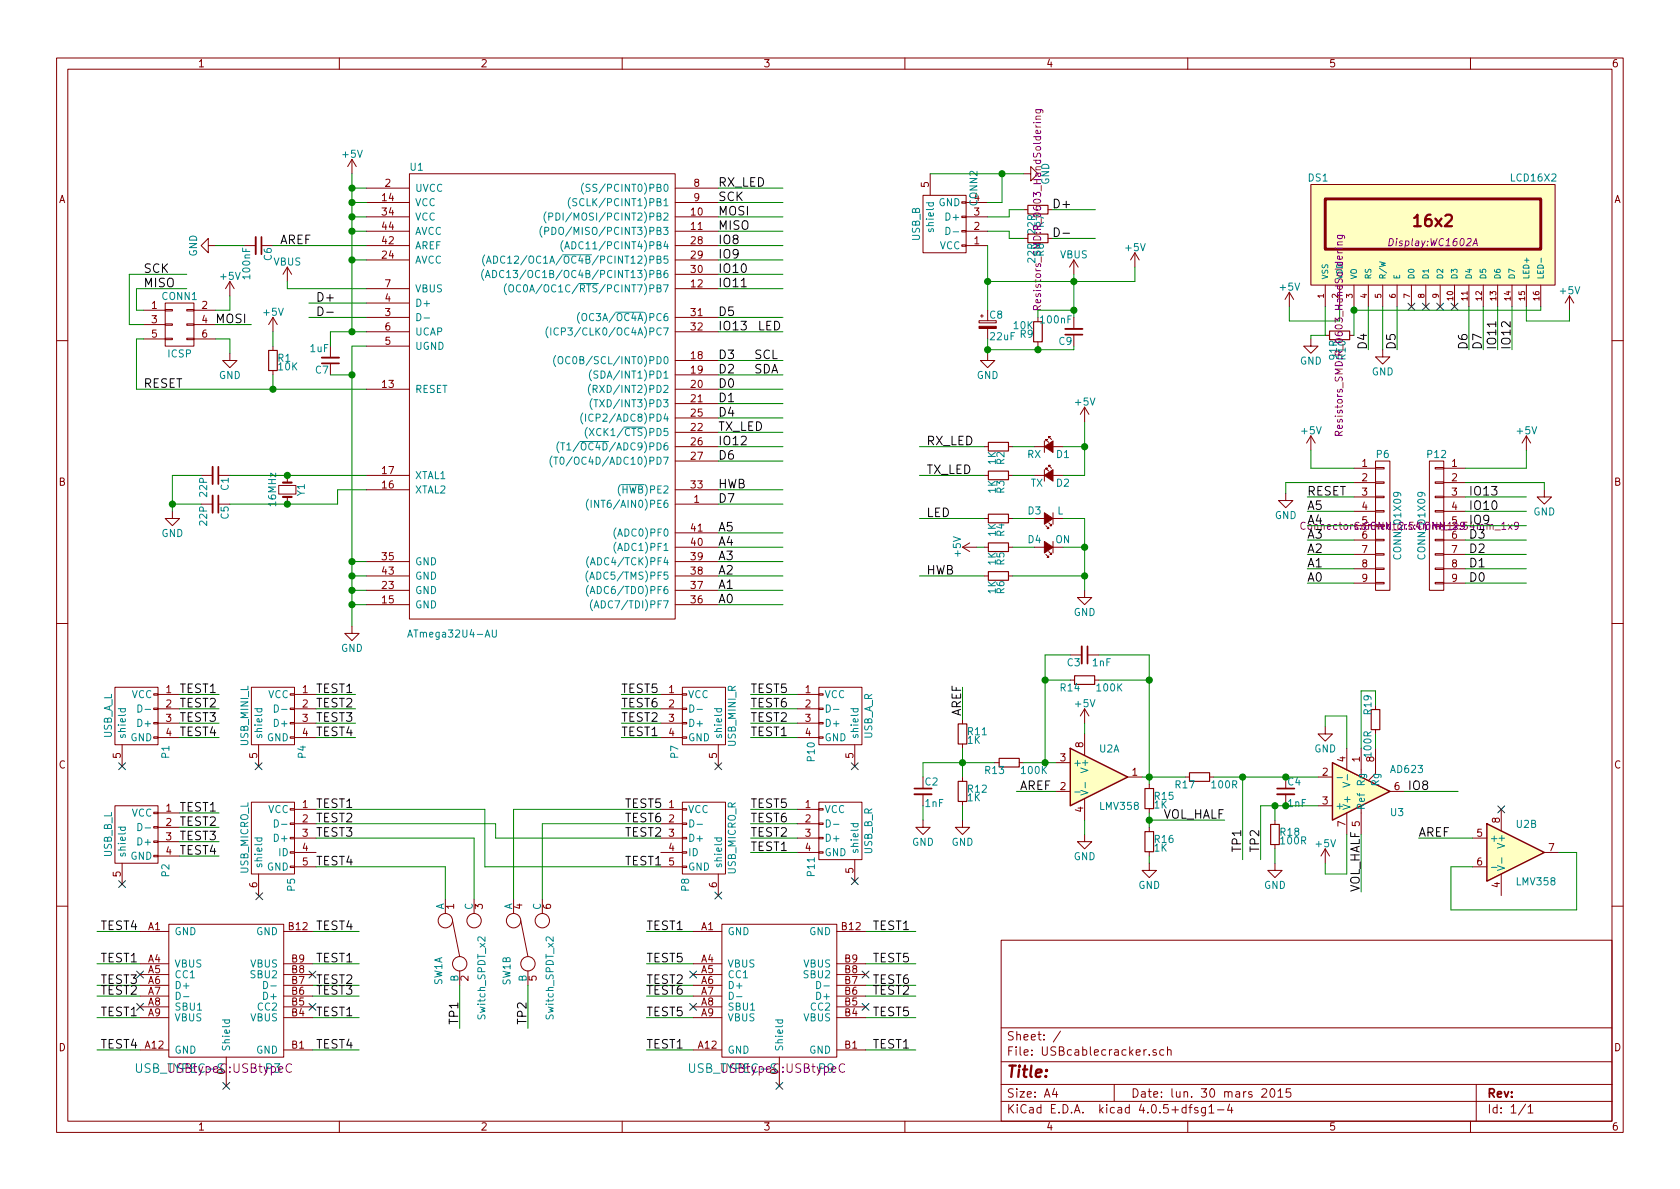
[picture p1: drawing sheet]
EESchema Schematic File Version 2
LIBS:USBcablecracker-rescue
LIBS:power
LIBS:device
LIBS:transistors
LIBS:conn
LIBS:linear
LIBS:regul
LIBS:74xx
LIBS:cmos4000
LIBS:adc-dac
LIBS:memory
LIBS:xilinx
LIBS:microcontrollers
LIBS:dsp
LIBS:microchip
LIBS:analog_switches
LIBS:motorola
LIBS:texas
LIBS:intel
LIBS:audio
LIBS:interface
LIBS:digital-audio
LIBS:philips
LIBS:display
LIBS:cypress
LIBS:siliconi
LIBS:opto
LIBS:atmel
LIBS:contrib
LIBS:valves
LIBS:USBcablecracker
LIBS:TransistorParts
LIBS:Sensors
LIBS:RepeaterParts
LIBS:RF_OEM_Parts
LIBS:PowerComponents
LIBS:Passives
LIBS:PMOD
LIBS:MiscellaneousDevices
LIBS:Microprocessors
LIBS:Diodes
LIBS:DataStorage
LIBS:Connectors
LIBS:Amplifiers
LIBS:USBcablecracker-cache
EELAYER 25 0
EELAYER END
$Descr A4 11693 8268
encoding utf-8
Sheet 1 1
Title ""
Date "lun. 30 mars 2015"
Rev ""
Comp ""
Comment1 ""
Comment2 ""
Comment3 ""
Comment4 ""
$EndDescr
$Comp
L C_Small C2
U 1 1
P 6425 5500
F 0 "C2" H 6435 5570 50  0000 L CNN
F 1 "1nF" H 6435 5420 50  0000 L CNN
F 2 "Capacitors_SMD:C_0603_HandSoldering" H 6425 5500 50  0001 C CNN
F 3 "" H 6425 5500 50  0000 C CNN
	1    6425 5500
	1    0    0    -1  
$EndComp
$Comp
L R_Small R11
U 1 1
P 6700 5100
F 0 "R11" H 6730 5120 50  0000 L CNN
F 1 "1K" H 6730 5060 50  0000 L CNN
F 2 "Resistors_SMD:R_0603_HandSoldering" H 6700 5100 50  0001 C CNN
F 3 "" H 6700 5100 50  0000 C CNN
	1    6700 5100
	1    0    0    -1  
$EndComp
$Comp
L R_Small R12
U 1 1
P 6700 5500
F 0 "R12" H 6730 5520 50  0000 L CNN
F 1 "1K" H 6730 5460 50  0000 L CNN
F 2 "Resistors_SMD:R_0603_HandSoldering" H 6700 5500 50  0001 C CNN
F 3 "" H 6700 5500 50  0000 C CNN
	1    6700 5500
	1    0    0    -1  
$EndComp
Wire Wire Line
	6700 5200 6700 5400
Wire Wire Line
	6425 5300 6925 5300
Wire Wire Line
	6425 5300 6425 5400
Connection ~ 6700 5300
$Comp
L GND #PWR01
U 1 1
P 6700 5700
F 0 "#PWR01" H 6700 5450 50  0001 C CNN
F 1 "GND" H 6700 5550 50  0000 C CNN
F 2 "" H 6700 5700 50  0000 C CNN
F 3 "" H 6700 5700 50  0000 C CNN
	1    6700 5700
	1    0    0    -1  
$EndComp
Wire Wire Line
	6700 5600 6700 5700
$Comp
L GND #PWR02
U 1 1
P 6425 5700
F 0 "#PWR02" H 6425 5450 50  0001 C CNN
F 1 "GND" H 6425 5550 50  0000 C CNN
F 2 "" H 6425 5700 50  0000 C CNN
F 3 "" H 6425 5700 50  0000 C CNN
	1    6425 5700
	1    0    0    -1  
$EndComp
Wire Wire Line
	6425 5700 6425 5600
Wire Wire Line
	6700 5000 6700 4775
Text Label 6700 4975 1    60   ~ 0
AREF
$Comp
L LM358 U2
U 1 1
P 7650 5400
F 0 "U2" H 7650 5600 50  0000 L CNN
F 1 "LMV358" H 7650 5200 50  0000 L CNN
F 2 "Housings_SOIC:SOIC-8_3.9x4.9mm_Pitch1.27mm" H 7650 5400 50  0001 C CNN
F 3 "" H 7650 5400 50  0000 C CNN
	1    7650 5400
	1    0    0    -1  
$EndComp
$Comp
L R_Small R13
U 1 1
P 7025 5300
F 0 "R13" V 7075 5125 50  0000 L CNN
F 1 "100K" V 7075 5375 50  0000 L CNN
F 2 "Resistors_SMD:R_0603_HandSoldering" H 7025 5300 50  0001 C CNN
F 3 "" H 7025 5300 50  0000 C CNN
	1    7025 5300
	0    1    1    0   
$EndComp
Wire Wire Line
	7125 5300 7350 5300
Wire Wire Line
	7350 5500 7075 5500
Text Label 7100 5500 0    60   ~ 0
AREF
$Comp
L +5V #PWR03
U 1 1
P 7550 5025
F 0 "#PWR03" H 7550 4875 50  0001 C CNN
F 1 "+5V" H 7550 5165 50  0000 C CNN
F 2 "" H 7550 5025 50  0000 C CNN
F 3 "" H 7550 5025 50  0000 C CNN
	1    7550 5025
	1    0    0    -1  
$EndComp
$Comp
L R_Small R14
U 1 1
P 7550 4725
F 0 "R14" V 7600 4550 50  0000 L CNN
F 1 "100K" V 7600 4800 50  0000 L CNN
F 2 "Resistors_SMD:R_0603_HandSoldering" H 7550 4725 50  0001 C CNN
F 3 "" H 7550 4725 50  0000 C CNN
	1    7550 4725
	0    1    1    0   
$EndComp
$Comp
L C_Small C3
U 1 1
P 7550 4550
F 0 "C3" V 7600 4425 50  0000 L CNN
F 1 "1nF" V 7600 4600 50  0000 L CNN
F 2 "Capacitors_SMD:C_0603_HandSoldering" H 7550 4550 50  0001 C CNN
F 3 "" H 7550 4550 50  0000 C CNN
	1    7550 4550
	0    1    1    0   
$EndComp
Wire Wire Line
	7550 5025 7550 5100
Wire Wire Line
	7450 4725 7275 4725
Wire Wire Line
	7275 4550 7275 5300
Connection ~ 7275 5300
Wire Wire Line
	7275 4550 7450 4550
Connection ~ 7275 4725
Wire Wire Line
	7650 4725 8000 4725
Wire Wire Line
	8000 4550 8000 5450
Connection ~ 8000 5400
Wire Wire Line
	7650 4550 8000 4550
Connection ~ 8000 4725
$Comp
L GND #PWR04
U 1 1
P 7550 5800
F 0 "#PWR04" H 7550 5550 50  0001 C CNN
F 1 "GND" H 7550 5650 50  0000 C CNN
F 2 "" H 7550 5800 50  0000 C CNN
F 3 "" H 7550 5800 50  0000 C CNN
	1    7550 5800
	1    0    0    -1  
$EndComp
Wire Wire Line
	7550 5800 7550 5700
$Comp
L R_Small R15
U 1 1
P 8000 5550
F 0 "R15" H 8030 5570 50  0000 L CNN
F 1 "1K" H 8030 5510 50  0000 L CNN
F 2 "Resistors_SMD:R_0603_HandSoldering" H 8000 5550 50  0001 C CNN
F 3 "" H 8000 5550 50  0000 C CNN
	1    8000 5550
	1    0    0    -1  
$EndComp
$Comp
L R_Small R16
U 1 1
P 8000 5850
F 0 "R16" H 8030 5870 50  0000 L CNN
F 1 "1K" H 8030 5810 50  0000 L CNN
F 2 "Resistors_SMD:R_0603_HandSoldering" H 8000 5850 50  0001 C CNN
F 3 "" H 8000 5850 50  0000 C CNN
	1    8000 5850
	1    0    0    -1  
$EndComp
$Comp
L GND #PWR05
U 1 1
P 8000 6000
F 0 "#PWR05" H 8000 5750 50  0001 C CNN
F 1 "GND" H 8000 5850 50  0000 C CNN
F 2 "" H 8000 6000 50  0000 C CNN
F 3 "" H 8000 6000 50  0000 C CNN
	1    8000 6000
	1    0    0    -1  
$EndComp
Wire Wire Line
	8000 5650 8000 5750
Wire Wire Line
	8000 5950 8000 6000
Wire Wire Line
	8000 5700 8525 5700
Connection ~ 8000 5700
Text Label 8100 5700 0    60   ~ 0
VOL_HALF
$Comp
L R_Small R18
U 1 1
P 8875 5800
F 0 "R18" H 8905 5820 50  0000 L CNN
F 1 "100R" H 8905 5760 50  0000 L CNN
F 2 "Resistors_SMD:R_0603_HandSoldering" H 8875 5800 50  0001 C CNN
F 3 "" H 8875 5800 50  0000 C CNN
	1    8875 5800
	1    0    0    -1  
$EndComp
$Comp
L GND #PWR06
U 1 1
P 8875 6000
F 0 "#PWR06" H 8875 5750 50  0001 C CNN
F 1 "GND" H 8875 5850 50  0000 C CNN
F 2 "" H 8875 6000 50  0000 C CNN
F 3 "" H 8875 6000 50  0000 C CNN
	1    8875 6000
	1    0    0    -1  
$EndComp
Wire Wire Line
	8875 6000 8875 5900
$Comp
L AD620 U3
U 1 1
P 9475 5500
F 0 "U3" H 9675 5650 50  0000 L CNN
F 1 "AD623" H 9675 5350 50  0000 L CNN
F 2 "Housings_SOIC:SOIC-8_3.9x4.9mm_Pitch1.27mm" H 9475 5500 50  0001 C CNN
F 3 "" H 9475 5500 50  0000 C CNN
	1    9475 5500
	1    0    0    1   
$EndComp
$Comp
L R_Small R17
U 1 1
P 8350 5400
F 0 "R17" V 8400 5225 50  0000 L CNN
F 1 "100R" V 8400 5475 50  0000 L CNN
F 2 "Resistors_SMD:R_0603_HandSoldering" H 8350 5400 50  0001 C CNN
F 3 "" H 8350 5400 50  0000 C CNN
	1    8350 5400
	0    1    1    0   
$EndComp
Wire Wire Line
	7950 5400 8250 5400
$Comp
L C_Small C4
U 1 1
P 8950 5500
F 0 "C4" H 8960 5570 50  0000 L CNN
F 1 "1nF" H 8960 5420 50  0000 L CNN
F 2 "Capacitors_SMD:C_0603_HandSoldering" H 8950 5500 50  0001 C CNN
F 3 "" H 8950 5500 50  0000 C CNN
	1    8950 5500
	1    0    0    -1  
$EndComp
Wire Wire Line
	8450 5400 9175 5400
Connection ~ 8950 5400
Wire Wire Line
	8775 5600 9175 5600
Wire Wire Line
	8875 5600 8875 5700
Connection ~ 8950 5600
Wire Wire Line
	8775 5600 8775 5975
Connection ~ 8875 5600
Wire Wire Line
	8650 5400 8650 5975
Connection ~ 8650 5400
Text Label 8650 5925 1    60   ~ 0
TP1
Text Label 8775 5925 1    60   ~ 0
TP2
Wire Wire Line
	9475 5800 9475 6200
Text Label 9475 6200 1    60   ~ 0
VOL_HALF
$Comp
L +5V #PWR07
U 1 1
P 9225 6000
F 0 "#PWR07" H 9225 5850 50  0001 C CNN
F 1 "+5V" H 9225 6140 50  0000 C CNN
F 2 "" H 9225 6000 50  0000 C CNN
F 3 "" H 9225 6000 50  0000 C CNN
	1    9225 6000
	1    0    0    -1  
$EndComp
Wire Wire Line
	9375 5800 9375 6075
Wire Wire Line
	9375 6075 9225 6075
Wire Wire Line
	9225 6075 9225 6000
$Comp
L R_Small R19
U 1 1
P 9575 5000
F 0 "R19" V 9625 4825 50  0000 L CNN
F 1 "100R" V 9625 5075 50  0000 L CNN
F 2 "Resistors_SMD:R_0603_HandSoldering" H 9575 5000 50  0001 C CNN
F 3 "" H 9575 5000 50  0000 C CNN
	1    9575 5000
	-1   0    0    1   
$EndComp
Wire Wire Line
	9475 5200 9475 4800
Wire Wire Line
	9475 4800 9575 4800
Wire Wire Line
	9575 4800 9575 4900
Wire Wire Line
	9575 5100 9575 5200
Wire Wire Line
	9375 5200 9375 4975
Wire Wire Line
	9375 4975 9225 4975
$Comp
L GND #PWR08
U 1 1
P 9225 5050
F 0 "#PWR08" H 9225 4800 50  0001 C CNN
F 1 "GND" H 9225 4900 50  0000 C CNN
F 2 "" H 9225 5050 50  0000 C CNN
F 3 "" H 9225 5050 50  0000 C CNN
	1    9225 5050
	1    0    0    -1  
$EndComp
Wire Wire Line
	9225 4975 9225 5050
Wire Wire Line
	9775 5500 10150 5500
Text Label 9800 5500 0    60   ~ 0
IO8
$Comp
L LM358 U2
U 2 1
P 10550 5925
F 0 "U2" H 10550 6125 50  0000 L CNN
F 1 "LMV358" H 10550 5725 50  0000 L CNN
F 2 "Housings_SOIC:SOIC-8_3.9x4.9mm_Pitch1.27mm" H 10550 5925 50  0001 C CNN
F 3 "" H 10550 5925 50  0000 C CNN
	2    10550 5925
	1    0    0    -1  
$EndComp
Wire Wire Line
	10250 5825 9875 5825
Text Label 9875 5825 0    60   ~ 0
AREF
Wire Wire Line
	10250 6025 10100 6025
Wire Wire Line
	10100 6025 10100 6325
Wire Wire Line
	10100 6325 10975 6325
Wire Wire Line
	10975 6325 10975 5925
Wire Wire Line
	10975 5925 10850 5925
$Comp
L USB_A-RESCUE-USBcablecracker P1
U 1 1
P 950 5025
F 0 "P1" H 1150 4825 50  0000 C CNN
F 1 "USB_A_L" H 900 5225 50  0000 C CNN
F 2 "Connect:USB_A" V 900 4925 50  0001 C CNN
F 3 "" V 900 4925 50  0000 C CNN
	1    950  5025
	0    -1   1    0   
$EndComp
$Comp
L USB_OTG-RESCUE-USBcablecracker P5
U 1 1
P 1900 5825
F 0 "P5" H 2225 5700 50  0000 C CNN
F 1 "USB_MICRO_L" H 1900 6025 50  0000 C CNN
F 2 "SmartEye:USB_Micro-B" V 1850 5725 50  0001 C CNN
F 3 "" V 1850 5725 50  0000 C CNN
	1    1900 5825
	0    -1   1    0   
$EndComp
$Comp
L USB_A-RESCUE-USBcablecracker P2
U 1 1
P 950 5850
F 0 "P2" H 1150 5650 50  0000 C CNN
F 1 "USB_B_L" H 900 6050 50  0000 C CNN
F 2 "Connect:USB_B" V 900 5750 50  0001 C CNN
F 3 "" V 900 5750 50  0000 C CNN
	1    950  5850
	0    -1   1    0   
$EndComp
$Comp
L USB_A-RESCUE-USBcablecracker P4
U 1 1
P 1900 5025
F 0 "P4" H 2100 4825 50  0000 C CNN
F 1 "USB_MINI_L" H 1850 5225 50  0000 C CNN
F 2 "Connect:USB_Mini-B" V 1850 4925 50  0001 C CNN
F 3 "" V 1850 4925 50  0000 C CNN
	1    1900 5025
	0    -1   1    0   
$EndComp
$Comp
L USB_A-RESCUE-USBcablecracker P10
U 1 1
P 5850 5025
F 0 "P10" H 6050 4825 50  0000 C CNN
F 1 "USB_A_R" H 5800 5225 50  0000 C CNN
F 2 "Connect:USB_A" V 5800 4925 50  0001 C CNN
F 3 "" V 5800 4925 50  0000 C CNN
	1    5850 5025
	0    1    1    0   
$EndComp
$Comp
L USB_OTG-RESCUE-USBcablecracker P8
U 1 1
P 4900 5825
F 0 "P8" H 5225 5700 50  0000 C CNN
F 1 "USB_MICRO_R" H 4900 6025 50  0000 C CNN
F 2 "SmartEye:USB_Micro-B" V 4850 5725 50  0001 C CNN
F 3 "" V 4850 5725 50  0000 C CNN
	1    4900 5825
	0    1    1    0   
$EndComp
$Comp
L USB_A-RESCUE-USBcablecracker P11
U 1 1
P 5850 5825
F 0 "P11" H 6050 5625 50  0000 C CNN
F 1 "USB_B_R" H 5800 6025 50  0000 C CNN
F 2 "Connect:USB_B" V 5800 5725 50  0001 C CNN
F 3 "" V 5800 5725 50  0000 C CNN
	1    5850 5825
	0    1    1    0   
$EndComp
$Comp
L USB_A-RESCUE-USBcablecracker P7
U 1 1
P 4900 5025
F 0 "P7" H 5100 4825 50  0000 C CNN
F 1 "USB_MINI_R" H 4850 5225 50  0000 C CNN
F 2 "Connect:USB_Mini-B" V 4850 4925 50  0001 C CNN
F 3 "" V 4850 4925 50  0000 C CNN
	1    4900 5025
	0    1    1    0   
$EndComp
$Comp
L Switch_SPDT_x2 SW1
U 1 1
P 3200 6550
F 0 "SW1" H 3000 6700 50  0000 C CNN
F 1 "Switch_SPDT_x2" H 2950 6400 50  0000 C CNN
F 2 "USBcablecracker:DPDT" H 3200 6550 50  0001 C CNN
F 3 "" H 3200 6550 50  0000 C CNN
	1    3200 6550
	0    -1   -1   0   
$EndComp
$Comp
L Switch_SPDT_x2 SW1
U 2 1
P 3675 6550
F 0 "SW1" H 3475 6700 50  0000 C CNN
F 1 "Switch_SPDT_x2" H 3425 6400 50  0000 C CNN
F 2 "USBcablecracker:DPDT" H 3675 6550 50  0001 C CNN
F 3 "" H 3675 6550 50  0000 C CNN
	2    3675 6550
	0    -1   -1   0   
$EndComp
Wire Wire Line
	4600 5625 3575 5625
Wire Wire Line
	3575 5625 3575 6250
Wire Wire Line
	2200 6025 3100 6025
Wire Wire Line
	3100 6025 3100 6250
Wire Wire Line
	2200 5825 3300 5825
Wire Wire Line
	3300 5825 3300 6250
Wire Wire Line
	4600 5725 3775 5725
Wire Wire Line
	3775 5725 3775 6250
Wire Wire Line
	2200 5625 3375 5625
Wire Wire Line
	3375 5625 3375 6025
Wire Wire Line
	3375 6025 4600 6025
Wire Wire Line
	4600 5825 3450 5825
Wire Wire Line
	3450 5825 3450 5725
Wire Wire Line
	3450 5725 2200 5725
Wire Wire Line
	3200 6850 3200 7150
Wire Wire Line
	3675 6850 3675 7150
Text Label 3200 7125 1    60   ~ 0
TP1
Text Label 3675 7125 1    60   ~ 0
TP2
Text Label 2200 5625 0    60   ~ 0
TEST1
Text Label 2200 5725 0    60   ~ 0
TEST2
Text Label 2200 5825 0    60   ~ 0
TEST3
Text Label 2200 6025 0    60   ~ 0
TEST4
Text Label 4350 5625 0    60   ~ 0
TEST5
Text Label 4350 5725 0    60   ~ 0
TEST6
Text Label 4350 5825 0    60   ~ 0
TEST2
Text Label 4350 6025 0    60   ~ 0
TEST1
Wire Wire Line
	1250 4825 1525 4825
Text Label 1250 4825 0    60   ~ 0
TEST1
Wire Wire Line
	1250 4925 1525 4925
Wire Wire Line
	1250 5125 1525 5125
Wire Wire Line
	1250 5650 1525 5650
Wire Wire Line
	1250 5750 1525 5750
Wire Wire Line
	1250 5850 1525 5850
Wire Wire Line
	1250 5950 1525 5950
Wire Wire Line
	2200 4825 2475 4825
Text Label 2200 4825 0    60   ~ 0
TEST1
Wire Wire Line
	2200 4925 2475 4925
Wire Wire Line
	2200 5025 2475 5025
Wire Wire Line
	2200 5125 2475 5125
Wire Wire Line
	4600 4825 4325 4825
Text Label 4325 4825 0    60   ~ 0
TEST5
Wire Wire Line
	5550 4825 5225 4825
Text Label 5225 4825 0    60   ~ 0
TEST5
Wire Wire Line
	5550 4925 5225 4925
Wire Wire Line
	5550 5025 5225 5025
Wire Wire Line
	5550 5125 5225 5125
Wire Wire Line
	4600 4925 4325 4925
Wire Wire Line
	4600 5025 4325 5025
Wire Wire Line
	4600 5125 4325 5125
Wire Wire Line
	5550 5625 5225 5625
Wire Wire Line
	5550 5725 5225 5725
Wire Wire Line
	5550 5825 5225 5825
Wire Wire Line
	5550 5925 5225 5925
Wire Wire Line
	4825 6475 4500 6475
Wire Wire Line
	4825 6850 4500 6850
Wire Wire Line
	4825 6925 4500 6925
Wire Wire Line
	4825 6700 4500 6700
Wire Wire Line
	4825 7075 4500 7075
Wire Wire Line
	4825 7300 4500 7300
Wire Wire Line
	6025 6475 6375 6475
Wire Wire Line
	6025 6850 6375 6850
Wire Wire Line
	6025 6925 6375 6925
Wire Wire Line
	6025 7300 6375 7300
Wire Wire Line
	6025 7075 6375 7075
Wire Wire Line
	6025 6700 6375 6700
Wire Wire Line
	2175 6475 2500 6475
Wire Wire Line
	2175 6700 2500 6700
Wire Wire Line
	2175 6850 2500 6850
Wire Wire Line
	2175 6925 2500 6925
Wire Wire Line
	2175 7075 2500 7075
Wire Wire Line
	2175 7300 2500 7300
Wire Wire Line
	975  6475 675  6475
Wire Wire Line
	975  6700 675  6700
Wire Wire Line
	975  6850 675  6850
Wire Wire Line
	975  6925 675  6925
Wire Wire Line
	975  7300 675  7300
Wire Wire Line
	975  7075 675  7075
Text Label 1250 4925 0    60   ~ 0
TEST2
Wire Wire Line
	1250 5025 1525 5025
Text Label 1250 5025 0    60   ~ 0
TEST3
Text Label 1250 5125 0    60   ~ 0
TEST4
Text Label 2200 4925 0    60   ~ 0
TEST2
Text Label 2200 5025 0    60   ~ 0
TEST3
Text Label 2200 5125 0    60   ~ 0
TEST4
Text Label 1250 5650 0    60   ~ 0
TEST1
Text Label 1250 5750 0    60   ~ 0
TEST2
Text Label 1250 5850 0    60   ~ 0
TEST3
Text Label 1250 5950 0    60   ~ 0
TEST4
Text Label 2200 6700 0    60   ~ 0
TEST1
Text Label 2200 7075 0    60   ~ 0
TEST1
Text Label 700  6700 0    60   ~ 0
TEST1
Text Label 700  7075 0    60   ~ 0
TEST1
Text Label 700  6925 0    60   ~ 0
TEST2
Text Label 2200 6850 0    60   ~ 0
TEST2
Text Label 700  6850 0    60   ~ 0
TEST3
Text Label 2200 6925 0    60   ~ 0
TEST3
Text Label 700  6475 0    60   ~ 0
TEST4
Text Label 2200 6475 0    60   ~ 0
TEST4
Text Label 700  7300 0    60   ~ 0
TEST4
Text Label 2200 7300 0    60   ~ 0
TEST4
Text Label 5225 5625 0    60   ~ 0
TEST5
Text Label 5225 5725 0    60   ~ 0
TEST6
Text Label 5225 4925 0    60   ~ 0
TEST6
Text Label 4325 4925 0    60   ~ 0
TEST6
Text Label 4325 5025 0    60   ~ 0
TEST2
Text Label 5225 5025 0    60   ~ 0
TEST2
Text Label 5225 5825 0    60   ~ 0
TEST2
Text Label 4325 5125 0    60   ~ 0
TEST1
Text Label 5225 5125 0    60   ~ 0
TEST1
Text Label 5225 5925 0    60   ~ 0
TEST1
Text Label 4500 7300 0    60   ~ 0
TEST1
Text Label 4500 6475 0    60   ~ 0
TEST1
Text Label 6075 6475 0    60   ~ 0
TEST1
Text Label 6075 7300 0    60   ~ 0
TEST1
Text Label 4500 6700 0    60   ~ 0
TEST5
Text Label 4500 7075 0    60   ~ 0
TEST5
Text Label 6075 6700 0    60   ~ 0
TEST5
Text Label 6075 7075 0    60   ~ 0
TEST5
Text Label 4500 6925 0    60   ~ 0
TEST6
Text Label 6075 6850 0    60   ~ 0
TEST6
Text Label 4500 6850 0    60   ~ 0
TEST2
Text Label 6075 6925 0    60   ~ 0
TEST2
NoConn ~ 2175 6775
NoConn ~ 975  6775
NoConn ~ 975  7000
NoConn ~ 2175 7000
NoConn ~ 6025 6775
NoConn ~ 6025 7000
NoConn ~ 1805 6230
NoConn ~ 850  6145
NoConn ~ 850  5325
NoConn ~ 1800 5325
NoConn ~ 5000 5325
NoConn ~ 5950 5325
NoConn ~ 5950 6125
NoConn ~ 5000 6225
NoConn ~ 10450 5625
$Comp
L USB_TYPEC-S P3
U 1 1
P 1575 7375
F 0 "P3" H 1900 7325 60  0000 C CNN
F 1 "USB_TYPEC-S" H 1250 7325 60  0000 C CNN
F 2 "USBtypeC:USBtypeC" H 1600 7325 60  0000 C CNN
F 3 "" H 1600 7325 60  0000 C CNN
	1    1575 7375
	1    0    0    -1  
$EndComp
$Comp
L USB_TYPEC-S P9
U 1 1
P 5425 7375
F 0 "P9" H 5750 7325 60  0000 C CNN
F 1 "USB_TYPEC-S" H 5100 7325 60  0000 C CNN
F 2 "USBtypeC:USBtypeC" H 5450 7325 60  0000 C CNN
F 3 "" H 5450 7325 60  0000 C CNN
	1    5425 7375
	1    0    0    -1  
$EndComp
NoConn ~ 4825 6775
NoConn ~ 4825 7000
NoConn ~ 5425 7550
NoConn ~ 1575 7550
$Comp
L LCD16X2 DS1
U 1 1
P 9975 1625
F 0 "DS1" H 9175 2025 50  0000 C CNN
F 1 "LCD16X2" H 10675 2025 50  0000 C CNN
F 2 "Display:WC1602A" H 9975 1575 50  0000 C CIN
F 3 "" H 9975 1625 50  0000 C CNN
	1    9975 1625
	1    0    0    -1  
$EndComp
$Comp
L +5V #PWR09
U 1 1
P 8975 2125
F 0 "#PWR09" H 8975 1975 50  0001 C CNN
F 1 "+5V" H 8975 2265 50  0000 C CNN
F 2 "" H 8975 2125 50  0000 C CNN
F 3 "" H 8975 2125 50  0000 C CNN
	1    8975 2125
	1    0    0    -1  
$EndComp
Wire Wire Line
	8975 2125 8975 2225
Wire Wire Line
	8975 2225 9325 2225
Wire Wire Line
	9325 2225 9325 2125
Wire Wire Line
	9525 2125 9525 2425
Wire Wire Line
	9625 2125 9625 2425
Wire Wire Line
	9725 2125 9725 2425
Wire Wire Line
	10225 2125 10225 2425
Wire Wire Line
	10325 2125 10325 2425
Wire Wire Line
	10425 2125 10425 2425
Wire Wire Line
	10525 2125 10525 2425
$Comp
L R_Small R10
U 1 1
P 9325 2325
F 0 "R10" H 9355 2345 50  0000 L CNN
F 1 "91R" H 9355 2285 50  0000 L CNN
F 2 "Resistors_SMD:R_0603_HandSoldering" H 9325 2325 50  0000 C CNN
F 3 "" H 9325 2325 50  0000 C CNN
	1    9325 2325
	0    1    1    0   
$EndComp
$Comp
L GND #PWR010
U 1 1
P 9125 2350
F 0 "#PWR010" H 9125 2100 50  0001 C CNN
F 1 "GND" H 9125 2200 50  0000 C CNN
F 2 "" H 9125 2350 50  0000 C CNN
F 3 "" H 9125 2350 50  0000 C CNN
	1    9125 2350
	1    0    0    -1  
$EndComp
Wire Wire Line
	9425 2125 9425 2325
Wire Wire Line
	9225 2125 9225 2325
Wire Wire Line
	9225 2325 9125 2325
Wire Wire Line
	9125 2325 9125 2350
NoConn ~ 9825 2125
NoConn ~ 9925 2125
NoConn ~ 10025 2125
NoConn ~ 10125 2125
Wire Wire Line
	9425 2150 10725 2150
Connection ~ 9425 2150
Wire Wire Line
	10625 2125 10625 2225
Wire Wire Line
	10625 2225 10925 2225
$Comp
L +5V #PWR011
U 1 1
P 10925 2150
F 0 "#PWR011" H 10925 2000 50  0001 C CNN
F 1 "+5V" H 10925 2290 50  0000 C CNN
F 2 "" H 10925 2150 50  0000 C CNN
F 3 "" H 10925 2150 50  0000 C CNN
	1    10925 2150
	1    0    0    -1  
$EndComp
Wire Wire Line
	10925 2225 10925 2150
Text Label 10225 2425 1    60   ~ 0
D6
$Comp
L GND #PWR012
U 1 1
P 9625 2425
F 0 "#PWR012" H 9625 2175 50  0001 C CNN
F 1 "GND" H 9625 2275 50  0000 C CNN
F 2 "" H 9625 2425 50  0000 C CNN
F 3 "" H 9625 2425 50  0000 C CNN
	1    9625 2425
	1    0    0    -1  
$EndComp
Text Label 10325 2425 1    60   ~ 0
D7
Text Label 9525 2425 1    60   ~ 0
D4
Text Label 9725 2425 1    60   ~ 0
D5
Text Label 10425 2425 1    60   ~ 0
IO11
Text Label 10525 2425 1    60   ~ 0
IO12
Wire Wire Line
	10725 2150 10725 2125
$Comp
L ATmega32U4-AU-RESCUE-USBcablecracker U1
U 1 1
P 3800 2850
F 0 "U1" H 2900 4550 50  0000 C CNN
F 1 "ATmega32U4-AU" H 3150 1300 50  0000 C CNN
F 2 "Housings_QFP:TQFP-44_10x10mm_Pitch0.8mm" H 5000 3950 50  0001 C CNN
F 3 "" H 5000 3950 50  0000 C CNN
	1    3800 2850
	1    0    0    -1  
$EndComp
$Comp
L +5V #PWR013
U 1 1
P 2450 1200
F 0 "#PWR013" H 2450 1050 50  0001 C CNN
F 1 "+5V" H 2450 1340 50  0000 C CNN
F 2 "" H 2450 1200 50  0000 C CNN
F 3 "" H 2450 1200 50  0000 C CNN
	1    2450 1200
	1    0    0    -1  
$EndComp
Wire Wire Line
	2450 1200 2450 2300
Wire Wire Line
	2450 1800 2550 1800
Wire Wire Line
	2550 1600 2450 1600
Connection ~ 2450 1600
Wire Wire Line
	2550 1500 2450 1500
Connection ~ 2450 1500
Wire Wire Line
	2550 1400 2450 1400
Connection ~ 2450 1400
Wire Wire Line
	2550 1300 2450 1300
Connection ~ 2450 1300
$Comp
L C_Small C6
U 1 1
P 1800 1700
F 0 "C6" H 1810 1770 50  0000 L CNN
F 1 "100nF" H 1810 1620 50  0000 L CNN
F 2 "Capacitors_SMD:C_0603_HandSoldering" H 1800 1700 50  0001 C CNN
F 3 "" H 1800 1700 50  0000 C CNN
	1    1800 1700
	0    1    1    0   
$EndComp
$Comp
L GND #PWR014
U 1 1
P 1500 1700
F 0 "#PWR014" H 1500 1450 50  0001 C CNN
F 1 "GND" H 1500 1550 50  0000 C CNN
F 2 "" H 1500 1700 50  0000 C CNN
F 3 "" H 1500 1700 50  0000 C CNN
	1    1500 1700
	0    1    1    0   
$EndComp
Wire Wire Line
	1900 1700 2550 1700
Wire Wire Line
	1700 1700 1500 1700
$Comp
L C_Small C7
U 1 1
P 2300 2500
F 0 "C7" H 2310 2570 50  0000 L CNN
F 1 "1uF" H 2310 2420 50  0000 L CNN
F 2 "Capacitors_SMD:C_0603_HandSoldering" H 2300 2500 50  0001 C CNN
F 3 "" H 2300 2500 50  0000 C CNN
	1    2300 2500
	-1   0    0    1   
$EndComp
Wire Wire Line
	2300 2400 2300 2300
Wire Wire Line
	2300 2300 2550 2300
Connection ~ 2450 2300
Connection ~ 2450 1800
Wire Wire Line
	2550 2400 2450 2400
Wire Wire Line
	2450 2400 2450 4350
Wire Wire Line
	2450 2600 2300 2600
Connection ~ 2450 2600
Wire Wire Line
	2550 3900 2450 3900
Connection ~ 2450 3900
Wire Wire Line
	2550 4000 2450 4000
Connection ~ 2450 4000
Wire Wire Line
	2550 4100 2450 4100
Connection ~ 2450 4100
Wire Wire Line
	2550 4200 2450 4200
Connection ~ 2450 4200
$Comp
L GND #PWR015
U 1 1
P 2450 4350
F 0 "#PWR015" H 2450 4100 50  0001 C CNN
F 1 "GND" H 2450 4200 50  0000 C CNN
F 2 "" H 2450 4350 50  0000 C CNN
F 3 "" H 2450 4350 50  0000 C CNN
	1    2450 4350
	1    0    0    -1  
$EndComp
Wire Wire Line
	2000 2000 2550 2000
Wire Wire Line
	2550 2100 2150 2100
Wire Wire Line
	2550 2200 2150 2200
Text Label 2200 2100 0    60   ~ 0
D+
Text Label 2200 2200 0    60   ~ 0
D-
$Comp
L CONN_02X03 CONN1
U 1 1
P 1250 2250
F 0 "CONN1" H 1250 2450 50  0000 C CNN
F 1 "ICSP" H 1250 2050 50  0000 C CNN
F 2 "Connectors:CONN_2.54mm_2x3" H 1250 1050 50  0001 C CNN
F 3 "" H 1250 1050 50  0000 C CNN
	1    1250 2250
	1    0    0    -1  
$EndComp
Wire Wire Line
	1000 2150 950  2150
Wire Wire Line
	950  2150 950  2000
Wire Wire Line
	950  2000 1300 2000
Wire Wire Line
	1000 2250 900  2250
Wire Wire Line
	900  2250 900  1900
Wire Wire Line
	900  1900 1300 1900
Text Label 1000 2000 0    60   ~ 0
MISO
Text Label 1000 1900 0    60   ~ 0
SCK
$Comp
L +5V #PWR016
U 1 1
P 1600 2050
F 0 "#PWR016" H 1600 1900 50  0001 C CNN
F 1 "+5V" H 1600 2190 50  0000 C CNN
F 2 "" H 1600 2050 50  0000 C CNN
F 3 "" H 1600 2050 50  0000 C CNN
	1    1600 2050
	1    0    0    -1  
$EndComp
$Comp
L GND #PWR017
U 1 1
P 1600 2450
F 0 "#PWR017" H 1600 2200 50  0001 C CNN
F 1 "GND" H 1600 2300 50  0000 C CNN
F 2 "" H 1600 2450 50  0000 C CNN
F 3 "" H 1600 2450 50  0000 C CNN
	1    1600 2450
	1    0    0    -1  
$EndComp
Wire Wire Line
	1500 2150 1600 2150
Wire Wire Line
	1600 2150 1600 2050
Wire Wire Line
	1600 2450 1600 2350
Wire Wire Line
	1600 2350 1500 2350
Wire Wire Line
	1500 2250 1750 2250
Text Label 1500 2250 0    60   ~ 0
MOSI
Wire Wire Line
	1000 2350 950  2350
Wire Wire Line
	950  2350 950  2700
Wire Wire Line
	950  2700 2550 2700
$Comp
L R_Small R1
U 1 1
P 1900 2500
F 0 "R1" H 1930 2520 50  0000 L CNN
F 1 "10K" H 1930 2460 50  0000 L CNN
F 2 "Resistors_SMD:R_0603_HandSoldering" H 1900 2500 50  0001 C CNN
F 3 "" H 1900 2500 50  0000 C CNN
	1    1900 2500
	1    0    0    -1  
$EndComp
$Comp
L VBUS #PWR018
U 1 1
P 2000 1950
F 0 "#PWR018" H 2000 1800 50  0001 C CNN
F 1 "VBUS" H 2000 2090 50  0000 C CNN
F 2 "" H 2000 1950 50  0000 C CNN
F 3 "" H 2000 1950 50  0000 C CNN
	1    2000 1950
	1    0    0    -1  
$EndComp
Wire Wire Line
	2000 2000 2000 1950
$Comp
L +5V #PWR019
U 1 1
P 1900 2300
F 0 "#PWR019" H 1900 2150 50  0001 C CNN
F 1 "+5V" H 1900 2440 50  0000 C CNN
F 2 "" H 1900 2300 50  0000 C CNN
F 3 "" H 1900 2300 50  0000 C CNN
	1    1900 2300
	1    0    0    -1  
$EndComp
Wire Wire Line
	1900 2300 1900 2400
$Comp
L Crystal_Small Y1
U 1 1
P 2000 3400
F 0 "Y1" H 2000 3500 50  0000 C CNN
F 1 "16MHz" H 2000 3300 50  0000 C CNN
F 2 "Crystals:crystal_FA238-TSX3225" H 2000 3400 50  0001 C CNN
F 3 "" H 2000 3400 50  0000 C CNN
	1    2000 3400
	0    1    1    0   
$EndComp
$Comp
L C_Small C1
U 1 1
P 1500 3300
F 0 "C1" H 1510 3370 50  0000 L CNN
F 1 "22P" H 1510 3220 50  0000 L CNN
F 2 "Capacitors_SMD:C_0603_HandSoldering" H 1500 3300 50  0001 C CNN
F 3 "" H 1500 3300 50  0000 C CNN
	1    1500 3300
	0    1    1    0   
$EndComp
$Comp
L C_Small C5
U 1 1
P 1500 3500
F 0 "C5" H 1510 3570 50  0000 L CNN
F 1 "22P" H 1510 3420 50  0000 L CNN
F 2 "Capacitors_SMD:C_0603_HandSoldering" H 1500 3500 50  0001 C CNN
F 3 "" H 1500 3500 50  0000 C CNN
	1    1500 3500
	0    1    1    0   
$EndComp
$Comp
L GND #PWR020
U 1 1
P 1200 3550
F 0 "#PWR020" H 1200 3300 50  0001 C CNN
F 1 "GND" H 1200 3400 50  0000 C CNN
F 2 "" H 1200 3550 50  0000 C CNN
F 3 "" H 1200 3550 50  0000 C CNN
	1    1200 3550
	1    0    0    -1  
$EndComp
Wire Wire Line
	1600 3300 2550 3300
Connection ~ 2000 3300
Wire Wire Line
	1400 3300 1200 3300
Wire Wire Line
	1200 3300 1200 3550
Wire Wire Line
	1400 3500 1200 3500
Connection ~ 1200 3500
Wire Wire Line
	1600 3500 2350 3500
Wire Wire Line
	2350 3500 2350 3400
Wire Wire Line
	2350 3400 2550 3400
Connection ~ 2000 3500
Wire Wire Line
	5000 1400 5450 1400
Wire Wire Line
	5000 1500 5450 1500
Wire Wire Line
	5000 1600 5450 1600
Text Label 5000 1400 0    60   ~ 0
SCK
Text Label 5000 1500 0    60   ~ 0
MOSI
Text Label 5000 1600 0    60   ~ 0
MISO
Text Label 5000 1300 0    60   ~ 0
RX_LED
Text Label 5000 3000 0    60   ~ 0
TX_LED
$Comp
L R_Small R2
U 1 1
P 6950 3100
F 0 "R2" H 6980 3120 50  0000 L CNN
F 1 "1K" H 6980 3060 50  0000 L CNN
F 2 "Resistors_SMD:R_0603_HandSoldering" H 6950 3100 50  0001 C CNN
F 3 "" H 6950 3100 50  0000 C CNN
	1    6950 3100
	0    1    1    0   
$EndComp
$Comp
L R_Small R3
U 1 1
P 6950 3300
F 0 "R3" H 6980 3320 50  0000 L CNN
F 1 "1K" H 6980 3260 50  0000 L CNN
F 2 "Resistors_SMD:R_0603_HandSoldering" H 6950 3300 50  0001 C CNN
F 3 "" H 6950 3300 50  0000 C CNN
	1    6950 3300
	0    1    1    0   
$EndComp
$Comp
L R_Small R4
U 1 1
P 6950 3600
F 0 "R4" H 6980 3620 50  0000 L CNN
F 1 "1K" H 6980 3560 50  0000 L CNN
F 2 "Resistors_SMD:R_0603_HandSoldering" H 6950 3600 50  0001 C CNN
F 3 "" H 6950 3600 50  0000 C CNN
	1    6950 3600
	0    1    1    0   
$EndComp
$Comp
L R_Small R5
U 1 1
P 6950 3800
F 0 "R5" H 6980 3820 50  0000 L CNN
F 1 "1K" H 6980 3760 50  0000 L CNN
F 2 "Resistors_SMD:R_0603_HandSoldering" H 6950 3800 50  0001 C CNN
F 3 "" H 6950 3800 50  0000 C CNN
	1    6950 3800
	0    1    1    0   
$EndComp
$Comp
L R_Small R6
U 1 1
P 6950 4000
F 0 "R6" H 6980 4020 50  0000 L CNN
F 1 "1K" H 6980 3960 50  0000 L CNN
F 2 "Resistors_SMD:R_0603_HandSoldering" H 6950 4000 50  0001 C CNN
F 3 "" H 6950 4000 50  0000 C CNN
	1    6950 4000
	0    1    1    0   
$EndComp
$Comp
L Led_Small D1
U 1 1
P 7300 3100
F 0 "D1" H 7350 3050 50  0000 L CNN
F 1 "RX" H 7150 3050 50  0000 L CNN
F 2 "LEDs:LED_0603" V 7300 3100 50  0001 C CNN
F 3 "" V 7300 3100 50  0000 C CNN
	1    7300 3100
	1    0    0    -1  
$EndComp
$Comp
L Led_Small D2
U 1 1
P 7300 3300
F 0 "D2" H 7350 3250 50  0000 L CNN
F 1 "TX" H 7175 3250 50  0000 L CNN
F 2 "LEDs:LED_0603" V 7300 3300 50  0001 C CNN
F 3 "" V 7300 3300 50  0000 C CNN
	1    7300 3300
	1    0    0    -1  
$EndComp
$Comp
L Led_Small D3
U 1 1
P 7300 3600
F 0 "D3" H 7350 3550 50  0000 L CNN
F 1 "L" H 7200 3550 50  0000 L CNN
F 2 "LEDs:LED_0603" V 7300 3600 50  0001 C CNN
F 3 "" V 7300 3600 50  0000 C CNN
	1    7300 3600
	-1   0    0    1   
$EndComp
$Comp
L Led_Small D4
U 1 1
P 7300 3800
F 0 "D4" H 7350 3750 50  0000 L CNN
F 1 "ON" H 7150 3750 50  0000 L CNN
F 2 "LEDs:LED_0603" V 7300 3800 50  0001 C CNN
F 3 "" V 7300 3800 50  0000 C CNN
	1    7300 3800
	-1   0    0    1   
$EndComp
$Comp
L +5V #PWR021
U 1 1
P 6800 3800
F 0 "#PWR021" H 6800 3650 50  0001 C CNN
F 1 "+5V" H 6800 3940 50  0000 C CNN
F 2 "" H 6800 3800 50  0000 C CNN
F 3 "" H 6800 3800 50  0000 C CNN
	1    6800 3800
	0    -1   -1   0   
$EndComp
Wire Wire Line
	6800 3800 6850 3800
Wire Wire Line
	7050 3100 7200 3100
Wire Wire Line
	7050 3300 7200 3300
Wire Wire Line
	7050 3600 7200 3600
Wire Wire Line
	7050 3800 7200 3800
Wire Wire Line
	7400 3100 7550 3100
$Comp
L GND #PWR022
U 1 1
P 7550 4100
F 0 "#PWR022" H 7550 3850 50  0001 C CNN
F 1 "GND" H 7550 3950 50  0000 C CNN
F 2 "" H 7550 4100 50  0000 C CNN
F 3 "" H 7550 4100 50  0000 C CNN
	1    7550 4100
	1    0    0    -1  
$EndComp
Wire Wire Line
	7550 4000 7050 4000
Connection ~ 7550 4000
Wire Wire Line
	7400 3800 7550 3800
Connection ~ 7550 3800
Wire Wire Line
	7400 3600 7550 3600
Wire Wire Line
	7550 3300 7400 3300
$Comp
L USB_B-RESCUE-USBcablecracker CONN2
U 1 1
P 6575 1500
F 0 "CONN2" H 6775 1300 50  0000 C CNN
F 1 "USB_B" H 6525 1700 50  0000 C CNN
F 2 "SmartEye:USB_Micro-B" V 6525 1400 50  0001 C CNN
F 3 "" V 6525 1400 50  0000 C CNN
	1    6575 1500
	0    -1   -1   0   
$EndComp
$Comp
L GND #PWR023
U 1 1
P 7125 1200
F 0 "#PWR023" H 7125 950 50  0001 C CNN
F 1 "GND" H 7125 1050 50  0000 C CNN
F 2 "" H 7125 1200 50  0000 C CNN
F 3 "" H 7125 1200 50  0000 C CNN
	1    7125 1200
	0    -1   -1   0   
$EndComp
Wire Wire Line
	6475 1200 7125 1200
Wire Wire Line
	6875 1400 6975 1400
Wire Wire Line
	6975 1400 6975 1200
Connection ~ 6975 1200
$Comp
L R_Small R7
U 1 1
P 7225 1450
F 0 "R7" H 7255 1470 50  0000 L CNN
F 1 "22R" H 7255 1410 50  0000 L CNN
F 2 "Resistors_SMD:R_0603_HandSoldering" H 7225 1450 50  0000 C CNN
F 3 "" H 7225 1450 50  0000 C CNN
	1    7225 1450
	0    1    1    0   
$EndComp
$Comp
L R_Small R8
U 1 1
P 7225 1650
F 0 "R8" H 7255 1670 50  0000 L CNN
F 1 "22R" H 7255 1610 50  0000 L CNN
F 2 "Resistors_SMD:R_0603_HandSoldering" H 7225 1650 50  0001 C CNN
F 3 "" H 7225 1650 50  0000 C CNN
	1    7225 1650
	0    1    1    0   
$EndComp
Wire Wire Line
	6875 1500 7025 1500
Wire Wire Line
	7025 1500 7025 1450
Wire Wire Line
	7025 1450 7125 1450
Wire Wire Line
	6875 1600 7025 1600
Wire Wire Line
	7025 1600 7025 1650
Wire Wire Line
	7025 1650 7125 1650
Wire Wire Line
	7325 1650 7625 1650
Wire Wire Line
	7325 1450 7625 1450
Text Label 7325 1450 0    60   ~ 0
D+
Text Label 7325 1650 0    60   ~ 0
D-
$Comp
L VBUS #PWR024
U 1 1
P 7475 1900
F 0 "#PWR024" H 7475 1750 50  0001 C CNN
F 1 "VBUS" H 7475 2040 50  0000 C CNN
F 2 "" H 7475 1900 50  0000 C CNN
F 3 "" H 7475 1900 50  0000 C CNN
	1    7475 1900
	1    0    0    -1  
$EndComp
Wire Wire Line
	6875 1700 6875 2150
Wire Wire Line
	7475 1900 7475 2200
$Comp
L CP_Small C8
U 1 1
P 6875 2250
F 0 "C8" H 6885 2320 50  0000 L CNN
F 1 "22uF" H 6885 2170 50  0000 L CNN
F 2 "Capacitors_Tantalum_SMD:Tantalum_Case-A_EIA-3216-18_Wave" H 6875 2250 50  0001 C CNN
F 3 "" H 6875 2250 50  0000 C CNN
	1    6875 2250
	1    0    0    -1  
$EndComp
$Comp
L R_Small R9
U 1 1
P 7225 2300
F 0 "R9" H 7255 2320 50  0000 L CNN
F 1 "10K" H 7255 2260 50  0000 L CNN
F 2 "Resistors_SMD:R_0603_HandSoldering" H 7225 2300 50  0001 C CNN
F 3 "" H 7225 2300 50  0000 C CNN
	1    7225 2300
	-1   0    0    1   
$EndComp
$Comp
L C_Small C9
U 1 1
P 7475 2300
F 0 "C9" H 7485 2370 50  0000 L CNN
F 1 "100nF" H 7485 2220 50  0000 L CNN
F 2 "Capacitors_SMD:C_0603_HandSoldering" H 7475 2300 50  0001 C CNN
F 3 "" H 7475 2300 50  0000 C CNN
	1    7475 2300
	-1   0    0    1   
$EndComp
$Comp
L GND #PWR025
U 1 1
P 6875 2450
F 0 "#PWR025" H 6875 2200 50  0001 C CNN
F 1 "GND" H 6875 2300 50  0000 C CNN
F 2 "" H 6875 2450 50  0000 C CNN
F 3 "" H 6875 2450 50  0000 C CNN
	1    6875 2450
	1    0    0    -1  
$EndComp
Wire Wire Line
	6875 2350 6875 2450
Wire Wire Line
	7225 2425 7225 2400
Connection ~ 6875 2425
Connection ~ 7225 2425
Wire Wire Line
	6875 2425 7475 2425
Wire Wire Line
	7475 2425 7475 2400
Wire Wire Line
	7225 2200 7225 2150
Wire Wire Line
	7225 2150 7475 2150
Connection ~ 7475 2150
$Comp
L +5V #PWR026
U 1 1
P 7900 1850
F 0 "#PWR026" H 7900 1700 50  0001 C CNN
F 1 "+5V" H 7900 1990 50  0000 C CNN
F 2 "" H 7900 1850 50  0000 C CNN
F 3 "" H 7900 1850 50  0000 C CNN
	1    7900 1850
	1    0    0    -1  
$EndComp
Wire Wire Line
	6400 3100 6850 3100
Wire Wire Line
	6400 3300 6850 3300
Wire Wire Line
	6400 3600 6850 3600
Wire Wire Line
	6400 4000 6850 4000
Wire Wire Line
	5000 1300 5450 1300
Text Label 6450 3100 0    60   ~ 0
RX_LED
Text Label 6450 3300 0    60   ~ 0
TX_LED
Text Label 6450 3600 0    60   ~ 0
LED
Wire Wire Line
	5000 3000 5450 3000
Wire Wire Line
	5000 3400 5450 3400
Text Label 5000 3400 0    60   ~ 0
HWB
Text Label 6450 4000 0    60   ~ 0
HWB
Connection ~ 7475 1950
Connection ~ 6875 1950
Wire Wire Line
	5000 4200 5450 4200
Wire Wire Line
	5000 4100 5450 4100
Wire Wire Line
	5000 4000 5450 4000
Wire Wire Line
	5000 3900 5450 3900
Wire Wire Line
	5000 3800 5450 3800
Wire Wire Line
	5000 3700 5450 3700
Text Label 5000 4200 0    60   ~ 0
A0
Text Label 5000 4100 0    60   ~ 0
A1
Text Label 5000 4000 0    60   ~ 0
A2
Text Label 5000 3900 0    60   ~ 0
A3
Text Label 5000 3800 0    60   ~ 0
A4
Text Label 5000 3700 0    60   ~ 0
A5
Wire Wire Line
	5000 2700 5450 2700
Wire Wire Line
	5000 2800 5450 2800
Wire Wire Line
	5000 2600 5450 2600
Wire Wire Line
	5000 2500 5450 2500
Text Label 5000 2700 0    60   ~ 0
D0
Text Label 5000 2800 0    60   ~ 0
D1
Text Label 5000 2600 0    60   ~ 0
D2
Text Label 5000 2500 0    60   ~ 0
D3
Wire Wire Line
	5000 2900 5450 2900
Text Label 5000 2900 0    60   ~ 0
D4
Wire Wire Line
	5000 3100 5450 3100
Text Label 5000 3100 0    60   ~ 0
IO12
Wire Wire Line
	5000 3200 5450 3200
Wire Wire Line
	5000 3500 5450 3500
Text Label 5000 3200 0    60   ~ 0
D6
Text Label 5000 3500 0    60   ~ 0
D7
Wire Wire Line
	5000 2200 5450 2200
Text Label 5000 2200 0    60   ~ 0
D5
Wire Wire Line
	5000 1700 5450 1700
Wire Wire Line
	5000 1800 5450 1800
Wire Wire Line
	5000 1900 5450 1900
Wire Wire Line
	5000 2000 5450 2000
Text Label 5000 1700 0    60   ~ 0
IO8
Text Label 5000 1800 0    60   ~ 0
IO9
Text Label 5000 1900 0    60   ~ 0
IO10
Text Label 5000 2000 0    60   ~ 0
IO11
Wire Wire Line
	5000 2300 5450 2300
Text Label 5000 2300 0    60   ~ 0
IO13
Text Label 5250 2600 0    60   ~ 0
SDA
Text Label 5250 2500 0    60   ~ 0
SCL
Text Label 1000 2700 0    60   ~ 0
RESET
Text Label 1950 1700 0    60   ~ 0
AREF
Text Label 5275 2300 0    60   ~ 0
LED
Wire Wire Line
	6875 1950 7900 1950
Wire Wire Line
	7900 1950 7900 1850
Wire Wire Line
	7550 3600 7550 4100
Wire Wire Line
	7550 2925 7550 3300
Connection ~ 7550 3100
$Comp
L +5V #PWR027
U 1 1
P 7550 2925
F 0 "#PWR027" H 7550 2775 50  0001 C CNN
F 1 "+5V" H 7550 3065 50  0000 C CNN
F 2 "" H 7550 2925 50  0000 C CNN
F 3 "" H 7550 2925 50  0000 C CNN
	1    7550 2925
	1    0    0    -1  
$EndComp
$Comp
L CONN_01X09 P12
U 1 1
P 10000 3650
F 0 "P12" H 10000 4150 50  0000 C CNN
F 1 "CONN_01X09" V 10100 3650 50  0000 C CNN
F 2 "Connectors:CONN_2.54mm_1x9" H 10000 3650 50  0000 C CNN
F 3 "" H 10000 3650 50  0000 C CNN
	1    10000 3650
	-1   0    0    -1  
$EndComp
$Comp
L CONN_01X09 P6
U 1 1
P 9625 3650
F 0 "P6" H 9625 4150 50  0000 C CNN
F 1 "CONN_01X09" V 9725 3650 50  0000 C CNN
F 2 "Connectors:CONN_2.54mm_1x9" H 9625 3650 50  0000 C CNN
F 3 "" H 9625 3650 50  0000 C CNN
	1    9625 3650
	1    0    0    -1  
$EndComp
Wire Wire Line
	10200 3250 10625 3250
Wire Wire Line
	10200 3350 10750 3350
Wire Wire Line
	10200 3450 10625 3450
Wire Wire Line
	10200 3550 10625 3550
Wire Wire Line
	9425 3550 9100 3550
Wire Wire Line
	9425 3650 9100 3650
Wire Wire Line
	9425 3750 9100 3750
Wire Wire Line
	9425 3850 9100 3850
Wire Wire Line
	9425 3950 9100 3950
Wire Wire Line
	9425 4050 9100 4050
Wire Wire Line
	10200 3650 10625 3650
Wire Wire Line
	10200 3750 10625 3750
Wire Wire Line
	10200 3850 10625 3850
Wire Wire Line
	10200 3950 10625 3950
Wire Wire Line
	10200 4050 10625 4050
Text Label 10225 4050 0    60   ~ 0
D0
Text Label 10225 3950 0    60   ~ 0
D1
Text Label 10225 3850 0    60   ~ 0
D2
Text Label 10225 3750 0    60   ~ 0
D3
Text Label 10225 3650 0    60   ~ 0
IO9
Text Label 10225 3550 0    60   ~ 0
IO10
Text Label 10225 3450 0    60   ~ 0
IO13
Text Label 9100 4050 0    60   ~ 0
A0
Text Label 9100 3950 0    60   ~ 0
A1
Text Label 9100 3850 0    60   ~ 0
A2
Text Label 9100 3750 0    60   ~ 0
A3
Text Label 9100 3650 0    60   ~ 0
A4
Text Label 9100 3550 0    60   ~ 0
A5
Wire Wire Line
	9425 3450 9100 3450
Text Label 9100 3450 0    60   ~ 0
RESET
$Comp
L +5V #PWR028
U 1 1
P 9125 3125
F 0 "#PWR028" H 9125 2975 50  0001 C CNN
F 1 "+5V" H 9125 3265 50  0000 C CNN
F 2 "" H 9125 3125 50  0000 C CNN
F 3 "" H 9125 3125 50  0000 C CNN
	1    9125 3125
	1    0    0    -1  
$EndComp
$Comp
L GND #PWR029
U 1 1
P 8950 3425
F 0 "#PWR029" H 8950 3175 50  0001 C CNN
F 1 "GND" H 8950 3275 50  0000 C CNN
F 2 "" H 8950 3425 50  0000 C CNN
F 3 "" H 8950 3425 50  0000 C CNN
	1    8950 3425
	1    0    0    -1  
$EndComp
Wire Wire Line
	9425 3250 9125 3250
Wire Wire Line
	9125 3250 9125 3125
Wire Wire Line
	9425 3350 8950 3350
Wire Wire Line
	8950 3350 8950 3425
$Comp
L +5V #PWR030
U 1 1
P 10625 3125
F 0 "#PWR030" H 10625 2975 50  0001 C CNN
F 1 "+5V" H 10625 3265 50  0000 C CNN
F 2 "" H 10625 3125 50  0000 C CNN
F 3 "" H 10625 3125 50  0000 C CNN
	1    10625 3125
	1    0    0    -1  
$EndComp
$Comp
L GND #PWR031
U 1 1
P 10750 3400
F 0 "#PWR031" H 10750 3150 50  0001 C CNN
F 1 "GND" H 10750 3250 50  0000 C CNN
F 2 "" H 10750 3400 50  0000 C CNN
F 3 "" H 10750 3400 50  0000 C CNN
	1    10750 3400
	1    0    0    -1  
$EndComp
Wire Wire Line
	10750 3350 10750 3400
Wire Wire Line
	10625 3250 10625 3125
Wire Wire Line
	1900 2600 1900 2700
Connection ~ 1900 2700
$EndSCHEMATC
